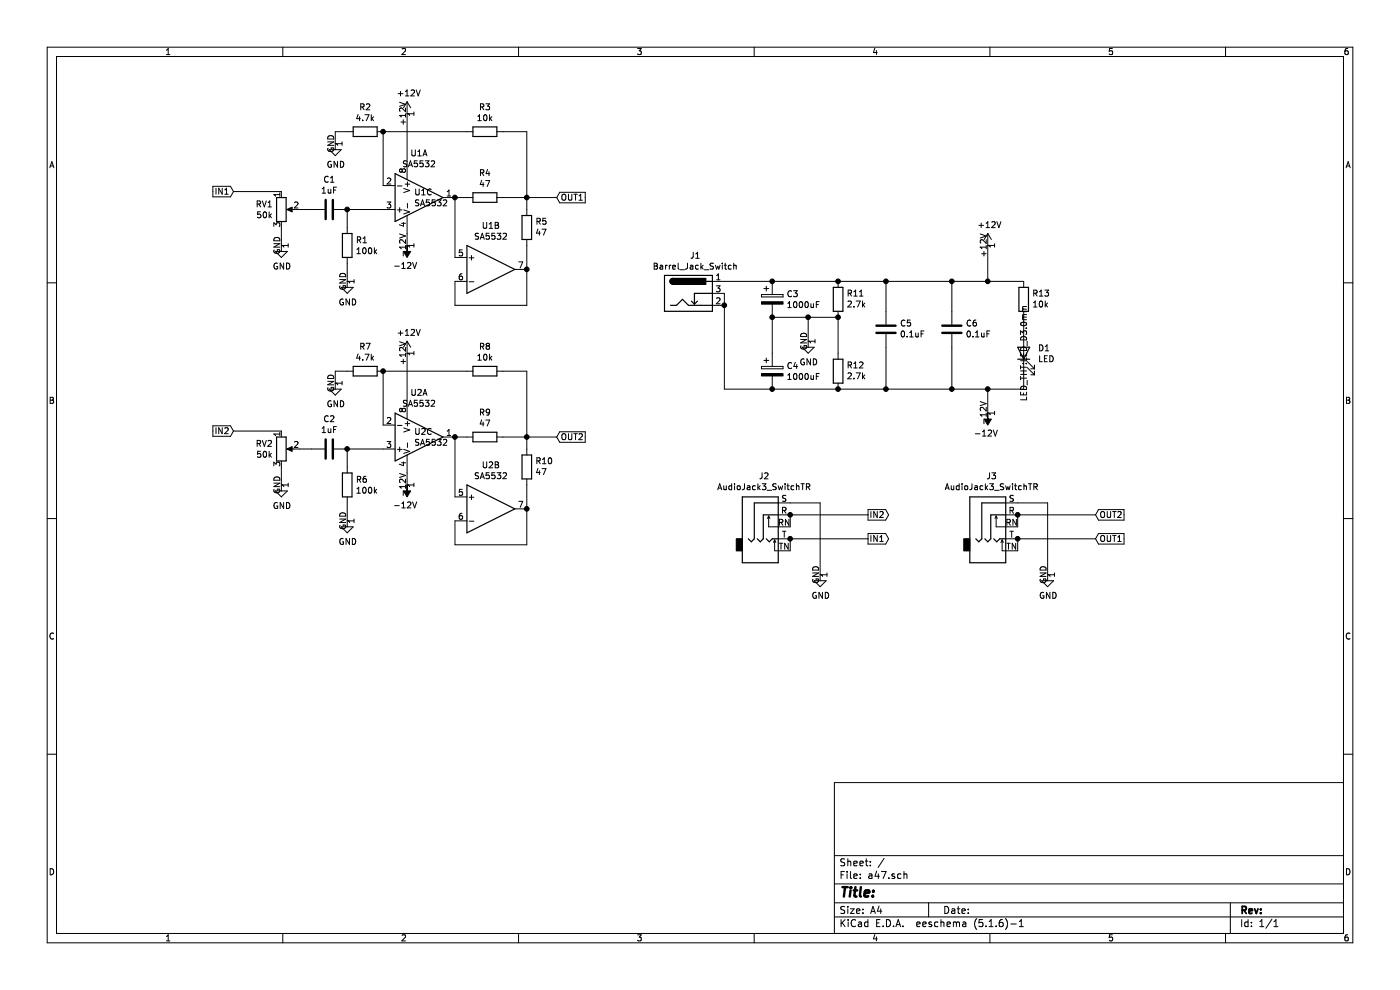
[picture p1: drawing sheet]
EESchema Schematic File Version 4
EELAYER 30 0
EELAYER END
$Descr A4 11693 8268
encoding utf-8
Sheet 1 1
Title ""
Date ""
Rev ""
Comp ""
Comment1 ""
Comment2 ""
Comment3 ""
Comment4 ""
$EndDescr
$Comp
L Device:R_POT RV1
U 1 1
P 2350 1750
F 0 "RV1" H 2280 1796 50  0000 R CNN
F 1 "50k" H 2280 1705 50  0000 R CNN
F 2 "Connector_PinHeader_2.54mm:PinHeader_1x03_P2.54mm_Vertical" H 2350 1750 50  0001 C CNN
F 3 "~" H 2350 1750 50  0001 C CNN
	1    2350 1750
	1    0    0    -1  
$EndComp
$Comp
L power:GND #PWR01
U 1 1
P 2350 2050
F 0 "#PWR01" H 2350 1800 50  0001 C CNN
F 1 "GND" H 2355 1877 50  0000 C CNN
F 2 "" H 2350 2050 50  0001 C CNN
F 3 "" H 2350 2050 50  0001 C CNN
	1    2350 2050
	1    0    0    -1  
$EndComp
Wire Wire Line
	2350 1900 2350 2050
Text GLabel 1950 1600 0    50   Input ~ 0
IN1
Wire Wire Line
	1950 1600 2350 1600
$Comp
L Device:C C1
U 1 1
P 2750 1750
F 0 "C1" V 2498 1750 50  0000 C CNN
F 1 "1uF" V 2589 1750 50  0000 C CNN
F 2 "Capacitor_THT:C_Disc_D10.5mm_W5.0mm_P5.00mm" H 2788 1600 50  0001 C CNN
F 3 "~" H 2750 1750 50  0001 C CNN
	1    2750 1750
	0    1    1    0   
$EndComp
Wire Wire Line
	2500 1750 2600 1750
$Comp
L Amplifier_Operational:SA5532 U1
U 1 1
P 3500 1650
F 0 "U1" H 3500 1283 50  0000 C CNN
F 1 "SA5532" H 3500 1374 50  0000 C CNN
F 2 "Package_DIP:DIP-8_W7.62mm" H 3500 1650 50  0001 C CNN
F 3 "http://www.ti.com/lit/ds/symlink/ne5532.pdf" H 3500 1650 50  0001 C CNN
	1    3500 1650
	1    0    0    1   
$EndComp
$Comp
L Amplifier_Operational:SA5532 U1
U 2 1
P 4100 2250
F 0 "U1" H 4100 2617 50  0000 C CNN
F 1 "SA5532" H 4100 2526 50  0000 C CNN
F 2 "Package_DIP:DIP-8_W7.62mm" H 4100 2250 50  0001 C CNN
F 3 "http://www.ti.com/lit/ds/symlink/ne5532.pdf" H 4100 2250 50  0001 C CNN
	2    4100 2250
	1    0    0    -1  
$EndComp
$Comp
L Amplifier_Operational:SA5532 U1
U 3 1
P 3500 1650
F 0 "U1" H 3458 1696 50  0000 L CNN
F 1 "SA5532" H 3458 1605 50  0000 L CNN
F 2 "Package_DIP:DIP-8_W7.62mm" H 3500 1650 50  0001 C CNN
F 3 "http://www.ti.com/lit/ds/symlink/ne5532.pdf" H 3500 1650 50  0001 C CNN
	3    3500 1650
	1    0    0    -1  
$EndComp
Wire Wire Line
	2900 1750 3200 1750
$Comp
L Device:R R1
U 1 1
P 2900 2050
F 0 "R1" H 2970 2096 50  0000 L CNN
F 1 "100k" H 2970 2005 50  0000 L CNN
F 2 "Resistor_THT:R_Axial_DIN0207_L6.3mm_D2.5mm_P10.16mm_Horizontal" V 2830 2050 50  0001 C CNN
F 3 "~" H 2900 2050 50  0001 C CNN
	1    2900 2050
	1    0    0    -1  
$EndComp
Wire Wire Line
	2900 1900 2900 1750
Connection ~ 2900 1750
$Comp
L power:GND #PWR03
U 1 1
P 2900 2350
F 0 "#PWR03" H 2900 2100 50  0001 C CNN
F 1 "GND" H 2905 2177 50  0000 C CNN
F 2 "" H 2900 2350 50  0001 C CNN
F 3 "" H 2900 2350 50  0001 C CNN
	1    2900 2350
	1    0    0    -1  
$EndComp
Wire Wire Line
	2900 2350 2900 2200
$Comp
L Device:R R2
U 1 1
P 3050 1100
F 0 "R2" V 2843 1100 50  0000 C CNN
F 1 "4.7k" V 2934 1100 50  0000 C CNN
F 2 "Resistor_THT:R_Axial_DIN0207_L6.3mm_D2.5mm_P10.16mm_Horizontal" V 2980 1100 50  0001 C CNN
F 3 "~" H 3050 1100 50  0001 C CNN
	1    3050 1100
	0    1    1    0   
$EndComp
Wire Wire Line
	3200 1100 3200 1550
$Comp
L power:GND #PWR02
U 1 1
P 2800 1200
F 0 "#PWR02" H 2800 950 50  0001 C CNN
F 1 "GND" H 2805 1027 50  0000 C CNN
F 2 "" H 2800 1200 50  0001 C CNN
F 3 "" H 2800 1200 50  0001 C CNN
	1    2800 1200
	1    0    0    -1  
$EndComp
Wire Wire Line
	2800 1200 2800 1100
Wire Wire Line
	2800 1100 2900 1100
Wire Wire Line
	3800 2550 4400 2550
Wire Wire Line
	4400 2550 4400 2250
$Comp
L Device:R R4
U 1 1
P 4050 1650
F 0 "R4" V 3843 1650 50  0000 C CNN
F 1 "47" V 3934 1650 50  0000 C CNN
F 2 "Resistor_THT:R_Axial_DIN0207_L6.3mm_D2.5mm_P10.16mm_Horizontal" V 3980 1650 50  0001 C CNN
F 3 "~" H 4050 1650 50  0001 C CNN
	1    4050 1650
	0    1    1    0   
$EndComp
Wire Wire Line
	3800 1650 3800 2150
Wire Wire Line
	3800 2350 3800 2550
Wire Wire Line
	3800 1650 3900 1650
Connection ~ 3800 1650
$Comp
L Device:R R5
U 1 1
P 4400 1900
F 0 "R5" H 4330 1854 50  0000 R CNN
F 1 "47" H 4330 1945 50  0000 R CNN
F 2 "Resistor_THT:R_Axial_DIN0207_L6.3mm_D2.5mm_P10.16mm_Horizontal" V 4330 1900 50  0001 C CNN
F 3 "~" H 4400 1900 50  0001 C CNN
	1    4400 1900
	-1   0    0    1   
$EndComp
Wire Wire Line
	4400 2250 4400 2050
Connection ~ 4400 2250
Wire Wire Line
	4400 1750 4400 1650
Wire Wire Line
	4400 1650 4200 1650
Text GLabel 4650 1650 2    50   Input ~ 0
OUT1
Wire Wire Line
	4650 1650 4400 1650
Connection ~ 4400 1650
$Comp
L Device:R R3
U 1 1
P 4050 1100
F 0 "R3" V 3843 1100 50  0000 C CNN
F 1 "10k" V 3934 1100 50  0000 C CNN
F 2 "Resistor_THT:R_Axial_DIN0207_L6.3mm_D2.5mm_P10.16mm_Horizontal" V 3980 1100 50  0001 C CNN
F 3 "~" H 4050 1100 50  0001 C CNN
	1    4050 1100
	0    1    1    0   
$EndComp
Wire Wire Line
	3200 1100 3900 1100
Connection ~ 3200 1100
Wire Wire Line
	4400 1100 4400 1650
Wire Wire Line
	4200 1100 4400 1100
$Comp
L Device:R_POT RV2
U 1 1
P 2350 3750
F 0 "RV2" H 2280 3796 50  0000 R CNN
F 1 "50k" H 2280 3705 50  0000 R CNN
F 2 "Connector_PinHeader_2.54mm:PinHeader_1x03_P2.54mm_Vertical" H 2350 3750 50  0001 C CNN
F 3 "~" H 2350 3750 50  0001 C CNN
	1    2350 3750
	1    0    0    -1  
$EndComp
$Comp
L power:GND #PWR04
U 1 1
P 2350 4050
F 0 "#PWR04" H 2350 3800 50  0001 C CNN
F 1 "GND" H 2355 3877 50  0000 C CNN
F 2 "" H 2350 4050 50  0001 C CNN
F 3 "" H 2350 4050 50  0001 C CNN
	1    2350 4050
	1    0    0    -1  
$EndComp
Wire Wire Line
	2350 3900 2350 4050
Text GLabel 1950 3600 0    50   Input ~ 0
IN2
Wire Wire Line
	1950 3600 2350 3600
$Comp
L Device:C C2
U 1 1
P 2750 3750
F 0 "C2" V 2498 3750 50  0000 C CNN
F 1 "1uF" V 2589 3750 50  0000 C CNN
F 2 "Capacitor_THT:C_Disc_D10.5mm_W5.0mm_P5.00mm" H 2788 3600 50  0001 C CNN
F 3 "~" H 2750 3750 50  0001 C CNN
	1    2750 3750
	0    1    1    0   
$EndComp
Wire Wire Line
	2500 3750 2600 3750
$Comp
L Amplifier_Operational:SA5532 U2
U 1 1
P 3500 3650
F 0 "U2" H 3500 3283 50  0000 C CNN
F 1 "SA5532" H 3500 3374 50  0000 C CNN
F 2 "Package_DIP:DIP-8_W7.62mm" H 3500 3650 50  0001 C CNN
F 3 "http://www.ti.com/lit/ds/symlink/ne5532.pdf" H 3500 3650 50  0001 C CNN
	1    3500 3650
	1    0    0    1   
$EndComp
$Comp
L Amplifier_Operational:SA5532 U2
U 2 1
P 4100 4250
F 0 "U2" H 4100 4617 50  0000 C CNN
F 1 "SA5532" H 4100 4526 50  0000 C CNN
F 2 "Package_DIP:DIP-8_W7.62mm" H 4100 4250 50  0001 C CNN
F 3 "http://www.ti.com/lit/ds/symlink/ne5532.pdf" H 4100 4250 50  0001 C CNN
	2    4100 4250
	1    0    0    -1  
$EndComp
$Comp
L Amplifier_Operational:SA5532 U2
U 3 1
P 3500 3650
F 0 "U2" H 3458 3696 50  0000 L CNN
F 1 "SA5532" H 3458 3605 50  0000 L CNN
F 2 "Package_DIP:DIP-8_W7.62mm" H 3500 3650 50  0001 C CNN
F 3 "http://www.ti.com/lit/ds/symlink/ne5532.pdf" H 3500 3650 50  0001 C CNN
	3    3500 3650
	1    0    0    -1  
$EndComp
Wire Wire Line
	2900 3750 3200 3750
$Comp
L Device:R R6
U 1 1
P 2900 4050
F 0 "R6" H 2970 4096 50  0000 L CNN
F 1 "100k" H 2970 4005 50  0000 L CNN
F 2 "Resistor_THT:R_Axial_DIN0207_L6.3mm_D2.5mm_P10.16mm_Horizontal" V 2830 4050 50  0001 C CNN
F 3 "~" H 2900 4050 50  0001 C CNN
	1    2900 4050
	1    0    0    -1  
$EndComp
Wire Wire Line
	2900 3900 2900 3750
Connection ~ 2900 3750
$Comp
L power:GND #PWR06
U 1 1
P 2900 4350
F 0 "#PWR06" H 2900 4100 50  0001 C CNN
F 1 "GND" H 2905 4177 50  0000 C CNN
F 2 "" H 2900 4350 50  0001 C CNN
F 3 "" H 2900 4350 50  0001 C CNN
	1    2900 4350
	1    0    0    -1  
$EndComp
Wire Wire Line
	2900 4350 2900 4200
$Comp
L Device:R R7
U 1 1
P 3050 3100
F 0 "R7" V 2843 3100 50  0000 C CNN
F 1 "4.7k" V 2934 3100 50  0000 C CNN
F 2 "Resistor_THT:R_Axial_DIN0207_L6.3mm_D2.5mm_P10.16mm_Horizontal" V 2980 3100 50  0001 C CNN
F 3 "~" H 3050 3100 50  0001 C CNN
	1    3050 3100
	0    1    1    0   
$EndComp
Wire Wire Line
	3200 3100 3200 3550
$Comp
L power:GND #PWR05
U 1 1
P 2800 3200
F 0 "#PWR05" H 2800 2950 50  0001 C CNN
F 1 "GND" H 2805 3027 50  0000 C CNN
F 2 "" H 2800 3200 50  0001 C CNN
F 3 "" H 2800 3200 50  0001 C CNN
	1    2800 3200
	1    0    0    -1  
$EndComp
Wire Wire Line
	2800 3200 2800 3100
Wire Wire Line
	2800 3100 2900 3100
Wire Wire Line
	3800 4550 4400 4550
Wire Wire Line
	4400 4550 4400 4250
$Comp
L Device:R R9
U 1 1
P 4050 3650
F 0 "R9" V 3843 3650 50  0000 C CNN
F 1 "47" V 3934 3650 50  0000 C CNN
F 2 "Resistor_THT:R_Axial_DIN0207_L6.3mm_D2.5mm_P10.16mm_Horizontal" V 3980 3650 50  0001 C CNN
F 3 "~" H 4050 3650 50  0001 C CNN
	1    4050 3650
	0    1    1    0   
$EndComp
Wire Wire Line
	3800 3650 3800 4150
Wire Wire Line
	3800 4350 3800 4550
Wire Wire Line
	3800 3650 3900 3650
Connection ~ 3800 3650
$Comp
L Device:R R10
U 1 1
P 4400 3900
F 0 "R10" H 4330 3854 50  0000 R CNN
F 1 "47" H 4330 3945 50  0000 R CNN
F 2 "Resistor_THT:R_Axial_DIN0207_L6.3mm_D2.5mm_P10.16mm_Horizontal" V 4330 3900 50  0001 C CNN
F 3 "~" H 4400 3900 50  0001 C CNN
	1    4400 3900
	-1   0    0    1   
$EndComp
Wire Wire Line
	4400 4250 4400 4050
Connection ~ 4400 4250
Wire Wire Line
	4400 3750 4400 3650
Wire Wire Line
	4400 3650 4200 3650
Text GLabel 4650 3650 2    50   Input ~ 0
OUT2
Wire Wire Line
	4650 3650 4400 3650
Connection ~ 4400 3650
$Comp
L Device:R R8
U 1 1
P 4050 3100
F 0 "R8" V 3843 3100 50  0000 C CNN
F 1 "10k" V 3934 3100 50  0000 C CNN
F 2 "Resistor_THT:R_Axial_DIN0207_L6.3mm_D2.5mm_P10.16mm_Horizontal" V 3980 3100 50  0001 C CNN
F 3 "~" H 4050 3100 50  0001 C CNN
	1    4050 3100
	0    1    1    0   
$EndComp
Wire Wire Line
	3200 3100 3900 3100
Connection ~ 3200 3100
Wire Wire Line
	4400 3100 4400 3650
Wire Wire Line
	4200 3100 4400 3100
$Comp
L power:+12V #PWR07
U 1 1
P 3400 950
F 0 "#PWR07" H 3400 800 50  0001 C CNN
F 1 "+12V" H 3415 1123 50  0000 C CNN
F 2 "" H 3400 950 50  0001 C CNN
F 3 "" H 3400 950 50  0001 C CNN
	1    3400 950 
	1    0    0    -1  
$EndComp
Wire Wire Line
	3400 950  3400 1350
$Comp
L power:+12V #PWR09
U 1 1
P 3400 2950
F 0 "#PWR09" H 3400 2800 50  0001 C CNN
F 1 "+12V" H 3415 3123 50  0000 C CNN
F 2 "" H 3400 2950 50  0001 C CNN
F 3 "" H 3400 2950 50  0001 C CNN
	1    3400 2950
	1    0    0    -1  
$EndComp
Wire Wire Line
	3400 3350 3400 2950
$Comp
L power:-12V #PWR08
U 1 1
P 3400 2050
F 0 "#PWR08" H 3400 2150 50  0001 C CNN
F 1 "-12V" H 3415 2223 50  0000 C CNN
F 2 "" H 3400 2050 50  0001 C CNN
F 3 "" H 3400 2050 50  0001 C CNN
	1    3400 2050
	-1   0    0    1   
$EndComp
Wire Wire Line
	3400 1950 3400 2050
$Comp
L power:-12V #PWR010
U 1 1
P 3400 4050
F 0 "#PWR010" H 3400 4150 50  0001 C CNN
F 1 "-12V" H 3415 4223 50  0000 C CNN
F 2 "" H 3400 4050 50  0001 C CNN
F 3 "" H 3400 4050 50  0001 C CNN
	1    3400 4050
	-1   0    0    1   
$EndComp
Wire Wire Line
	3400 4050 3400 3950
$Comp
L Connector:Barrel_Jack_Switch J1
U 1 1
P 5750 2450
F 0 "J1" H 5807 2767 50  0000 C CNN
F 1 "Barrel_Jack_Switch" H 5807 2676 50  0000 C CNN
F 2 "Connector_BarrelJack:BarrelJack_Horizontal" H 5800 2410 50  0001 C CNN
F 3 "~" H 5800 2410 50  0001 C CNN
	1    5750 2450
	1    0    0    -1  
$EndComp
$Comp
L Device:CP C3
U 1 1
P 6450 2500
F 0 "C3" H 6568 2546 50  0000 L CNN
F 1 "1000uF" H 6568 2455 50  0000 L CNN
F 2 "Capacitor_THT:CP_Radial_Tantal_D10.5mm_P5.00mm" H 6488 2350 50  0001 C CNN
F 3 "~" H 6450 2500 50  0001 C CNN
	1    6450 2500
	1    0    0    -1  
$EndComp
$Comp
L Device:R R11
U 1 1
P 7000 2500
F 0 "R11" H 6930 2454 50  0000 R CNN
F 1 "2.7k" H 6930 2545 50  0000 R CNN
F 2 "Resistor_THT:R_Axial_DIN0207_L6.3mm_D2.5mm_P10.16mm_Horizontal" V 6930 2500 50  0001 C CNN
F 3 "~" H 7000 2500 50  0001 C CNN
	1    7000 2500
	-1   0    0    1   
$EndComp
$Comp
L Device:CP C4
U 1 1
P 6450 3100
F 0 "C4" H 6568 3146 50  0000 L CNN
F 1 "1000uF" H 6568 3055 50  0000 L CNN
F 2 "Capacitor_THT:CP_Radial_Tantal_D10.5mm_P5.00mm" H 6488 2950 50  0001 C CNN
F 3 "~" H 6450 3100 50  0001 C CNN
	1    6450 3100
	1    0    0    -1  
$EndComp
$Comp
L Device:R R12
U 1 1
P 7000 3100
F 0 "R12" H 6930 3054 50  0000 R CNN
F 1 "2.7k" H 6930 3145 50  0000 R CNN
F 2 "Resistor_THT:R_Axial_DIN0207_L6.3mm_D2.5mm_P10.16mm_Horizontal" V 6930 3100 50  0001 C CNN
F 3 "~" H 7000 3100 50  0001 C CNN
	1    7000 3100
	-1   0    0    1   
$EndComp
Wire Wire Line
	6450 2650 6450 2950
Wire Wire Line
	6450 2650 6750 2650
Connection ~ 6450 2650
Wire Wire Line
	7000 2650 7000 2950
Connection ~ 7000 2650
$Comp
L power:GND #PWR011
U 1 1
P 6750 2850
F 0 "#PWR011" H 6750 2600 50  0001 C CNN
F 1 "GND" H 6755 2677 50  0000 C CNN
F 2 "" H 6750 2850 50  0001 C CNN
F 3 "" H 6750 2850 50  0001 C CNN
	1    6750 2850
	1    0    0    -1  
$EndComp
Wire Wire Line
	6750 2850 6750 2650
Connection ~ 6750 2650
Wire Wire Line
	6750 2650 7000 2650
Wire Wire Line
	6050 2350 6450 2350
Wire Wire Line
	6450 2350 7000 2350
Connection ~ 6450 2350
Wire Wire Line
	7000 3250 6450 3250
Wire Wire Line
	6450 3250 6050 3250
Wire Wire Line
	6050 3250 6050 2550
Connection ~ 6450 3250
Wire Wire Line
	6050 2550 6050 2450
Connection ~ 6050 2550
$Comp
L Device:C C5
U 1 1
P 7400 2750
F 0 "C5" H 7285 2704 50  0000 R CNN
F 1 "0.1uF" H 7285 2795 50  0000 R CNN
F 2 "Capacitor_THT:C_Disc_D7.5mm_W5.0mm_P5.00mm" H 7438 2600 50  0001 C CNN
F 3 "~" H 7400 2750 50  0001 C CNN
	1    7400 2750
	-1   0    0    1   
$EndComp
$Comp
L Device:C C6
U 1 1
P 7950 2750
F 0 "C6" H 7835 2704 50  0000 R CNN
F 1 "0.1uF" H 7835 2795 50  0000 R CNN
F 2 "Capacitor_THT:C_Disc_D7.5mm_W5.0mm_P5.00mm" H 7988 2600 50  0001 C CNN
F 3 "~" H 7950 2750 50  0001 C CNN
	1    7950 2750
	-1   0    0    1   
$EndComp
Wire Wire Line
	7000 2350 7400 2350
Wire Wire Line
	7400 2350 7400 2600
Connection ~ 7000 2350
Wire Wire Line
	7400 2350 7950 2350
Wire Wire Line
	7950 2350 7950 2600
Connection ~ 7400 2350
Wire Wire Line
	7000 3250 7400 3250
Wire Wire Line
	7400 3250 7400 2900
Connection ~ 7000 3250
Wire Wire Line
	7400 3250 7950 3250
Wire Wire Line
	7950 3250 7950 2900
Connection ~ 7400 3250
$Comp
L Device:R R13
U 1 1
P 8550 2500
F 0 "R13" H 8480 2454 50  0000 R CNN
F 1 "10k" H 8480 2545 50  0000 R CNN
F 2 "Resistor_THT:R_Axial_DIN0207_L6.3mm_D2.5mm_P10.16mm_Horizontal" V 8480 2500 50  0001 C CNN
F 3 "~" H 8550 2500 50  0001 C CNN
	1    8550 2500
	-1   0    0    1   
$EndComp
$Comp
L Device:LED D1
U 1 1
P 8550 2950
F 0 "D1" V 8589 2832 50  0000 R CNN
F 1 "LED" V 8498 2832 50  0000 R CNN
F 2 "LED_THT:LED_D3.0mm" H 8550 2950 50  0000 C CNN
F 3 "~" H 8550 2950 50  0001 C CNN
	1    8550 2950
	0    -1   -1   0   
$EndComp
Wire Wire Line
	8550 2650 8550 2800
Wire Wire Line
	8550 2350 8250 2350
Connection ~ 7950 2350
Wire Wire Line
	8550 3100 8550 3250
Wire Wire Line
	8550 3250 8250 3250
Connection ~ 7950 3250
$Comp
L power:+12V #PWR012
U 1 1
P 8250 2050
F 0 "#PWR012" H 8250 1900 50  0001 C CNN
F 1 "+12V" H 8265 2223 50  0000 C CNN
F 2 "" H 8250 2050 50  0001 C CNN
F 3 "" H 8250 2050 50  0001 C CNN
	1    8250 2050
	1    0    0    -1  
$EndComp
Wire Wire Line
	8250 2050 8250 2350
Connection ~ 8250 2350
Wire Wire Line
	8250 2350 7950 2350
$Comp
L power:-12V #PWR013
U 1 1
P 8250 3450
F 0 "#PWR013" H 8250 3550 50  0001 C CNN
F 1 "-12V" H 8265 3623 50  0000 C CNN
F 2 "" H 8250 3450 50  0001 C CNN
F 3 "" H 8250 3450 50  0001 C CNN
	1    8250 3450
	-1   0    0    1   
$EndComp
Wire Wire Line
	8250 3450 8250 3250
Connection ~ 8250 3250
Wire Wire Line
	8250 3250 7950 3250
$Comp
L Connector:AudioJack3_SwitchTR J2
U 1 1
P 6400 4300
F 0 "J2" H 6382 4625 50  0000 C CNN
F 1 "AudioJack3_SwitchTR" H 6382 4534 50  0000 C CNN
F 2 "Connector_Audio:Jack_3.5mm_Ledino_KB3SPRS_Horizontal" H 6400 4300 50  0001 C CNN
F 3 "~" H 6400 4300 50  0001 C CNN
	1    6400 4300
	1    0    0    -1  
$EndComp
$Comp
L power:GND #PWR014
U 1 1
P 6850 4800
F 0 "#PWR014" H 6850 4550 50  0001 C CNN
F 1 "GND" H 6855 4627 50  0000 C CNN
F 2 "" H 6850 4800 50  0001 C CNN
F 3 "" H 6850 4800 50  0001 C CNN
	1    6850 4800
	1    0    0    -1  
$EndComp
Wire Wire Line
	6600 4200 6850 4200
Wire Wire Line
	6850 4200 6850 4800
Text GLabel 7250 4300 2    50   Output ~ 0
IN2
Wire Wire Line
	6600 4400 6600 4300
Wire Wire Line
	6600 4300 7250 4300
Connection ~ 6600 4300
Text GLabel 7250 4500 2    50   Output ~ 0
IN1
Wire Wire Line
	6600 4600 6600 4500
Wire Wire Line
	6600 4500 7250 4500
Connection ~ 6600 4500
$Comp
L Connector:AudioJack3_SwitchTR J3
U 1 1
P 8300 4300
F 0 "J3" H 8282 4625 50  0000 C CNN
F 1 "AudioJack3_SwitchTR" H 8282 4534 50  0000 C CNN
F 2 "Connector_Audio:Jack_3.5mm_Ledino_KB3SPRS_Horizontal" H 8300 4300 50  0001 C CNN
F 3 "~" H 8300 4300 50  0001 C CNN
	1    8300 4300
	1    0    0    -1  
$EndComp
$Comp
L power:GND #PWR015
U 1 1
P 8750 4800
F 0 "#PWR015" H 8750 4550 50  0001 C CNN
F 1 "GND" H 8755 4627 50  0000 C CNN
F 2 "" H 8750 4800 50  0001 C CNN
F 3 "" H 8750 4800 50  0001 C CNN
	1    8750 4800
	1    0    0    -1  
$EndComp
Wire Wire Line
	8500 4200 8750 4200
Wire Wire Line
	8750 4200 8750 4800
Text GLabel 9150 4300 2    50   Input ~ 0
OUT2
Wire Wire Line
	8500 4400 8500 4300
Wire Wire Line
	8500 4300 9150 4300
Connection ~ 8500 4300
Text GLabel 9150 4500 2    50   Input ~ 0
OUT1
Wire Wire Line
	8500 4600 8500 4500
Wire Wire Line
	8500 4500 9150 4500
Connection ~ 8500 4500
$EndSCHEMATC
